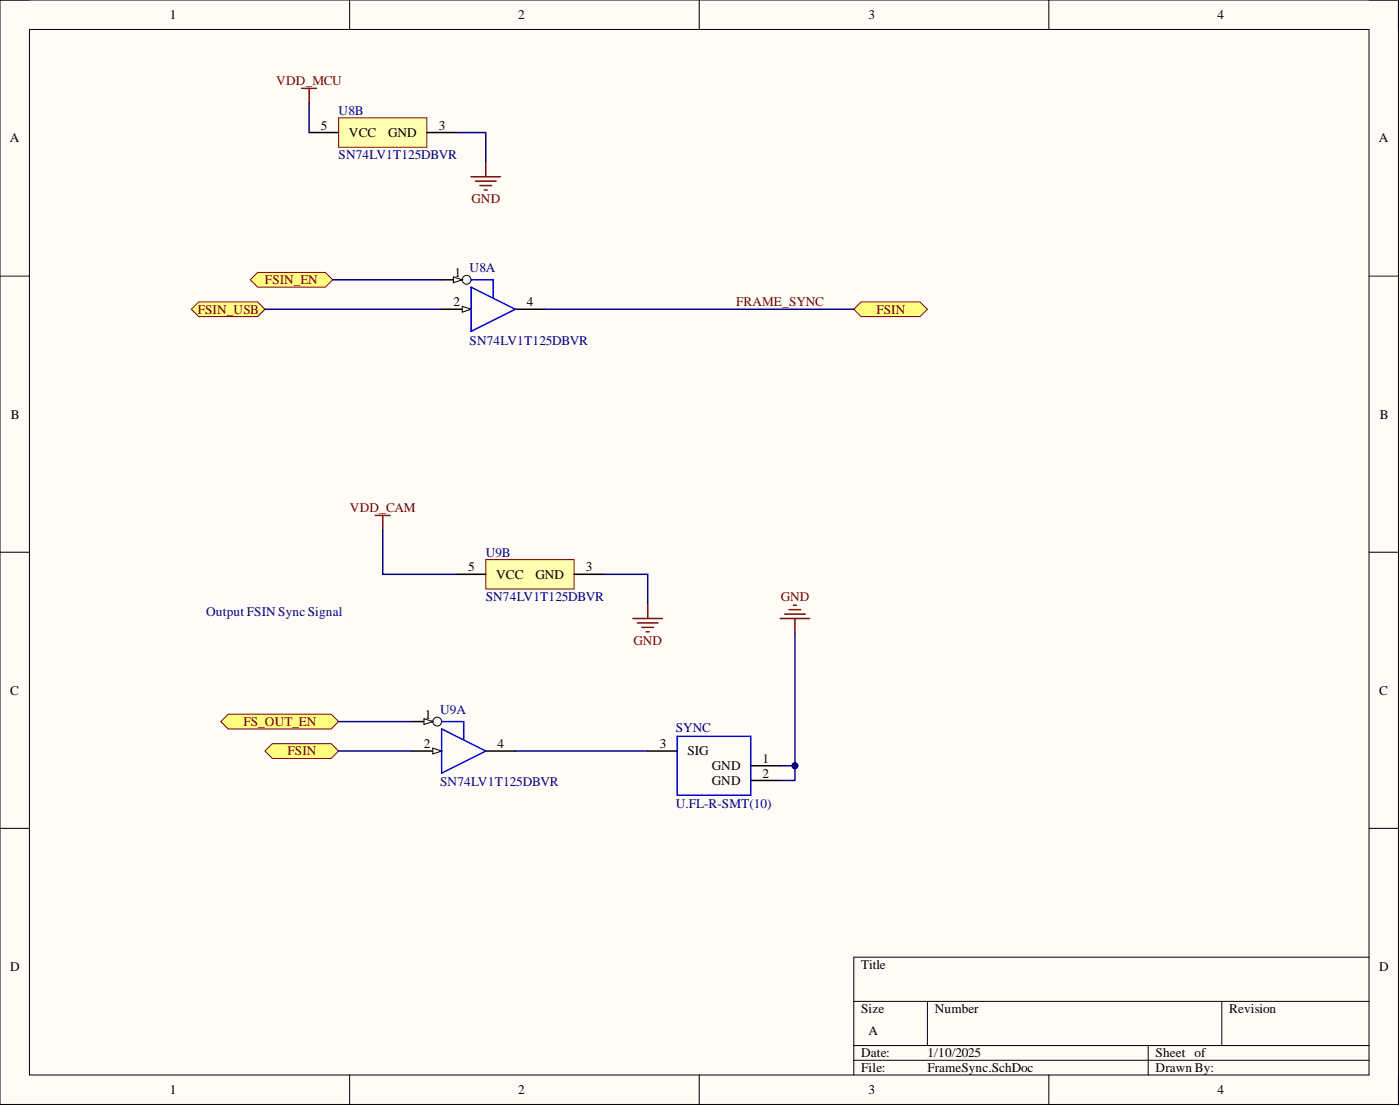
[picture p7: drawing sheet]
<svg xmlns="http://www.w3.org/2000/svg" width="241mm" height="190mm" viewBox="0 0 241 190" stroke-linecap="round" stroke-linejoin="round" font-family="sans-serif">
<path d="M0 0h241v190.2h-241z" fill-rule="evenodd" fill="#fffcf8"/>
<path d="M0 0h241v190.2h-241z" fill="none" stroke="#000" stroke-width=".17"/>
<path d="M5.1 5.1h230.9v180.1h-230.9z" fill-rule="evenodd" fill="#fffcf8"/>
<g fill="none" stroke="#000" stroke-width=".17">
<path d="M0 0h5.1M5.1 5.1h230.9v180.1h-230.9zM60.3 0v5.1M120.5 0v5.1M180.8 0v5.1M236 0h5v5.1M0 47.6h5.1M236 47.6h5M0 95.1h5.1M236 95.1h5M0 142.7h5.1M236 142.7h5"/>
<path d="M147.2 172.5h88.8M159.8 172.5v7.6M210.6 172.5v7.6M236 164.9h-88.8v20.3M60.3 185.2v5M120.5 185.2v5M147.2 180.1h88.8M147.2 182.6h88.8M180.8 185.2v5M197.9 180.1v5.1M241 185.2v5"/>
</g>
<path d="M147.2 53.3l1.2-1.3h10.2l1.2 1.3-1.2 1.2h-10.2z" fill-rule="evenodd" fill="#ffff80"/>
<path d="M147.2 53.3l1.2-1.3h10.2l1.2 1.3-1.2 1.2h-10.2z" fill="none" stroke="#800000" stroke-width=".17"/>
<path d="M52 15.2h2.5M53.3 15.2v2.6" fill="none" stroke="#800000" stroke-width=".25"/>
<path d="M33 53.3l1.3-1.3h10.1l1.3 1.3-1.3 1.2h-10.1z" fill-rule="evenodd" fill="#ffff80"/>
<path d="M33 53.3l1.3-1.3h10.1l1.3 1.3-1.3 1.2h-10.1z" fill="none" stroke="#800000" stroke-width=".17"/>
<path d="M116.7 126.8h12.7v10.2h-12.7z" fill="none" stroke="#00f" stroke-width=".25"/>
<path d="M111.6 129.4h5.1M129.4 131.9h5.1M129.4 134.4h5.1" fill="none" stroke="#000" stroke-width=".25"/>
<path d="M45.7 129.4l1.2-1.3h10.2l1.3 1.3-1.3 1.2h-10.2z" fill-rule="evenodd" fill="#ffff80"/>
<path d="M45.7 129.4l1.2-1.3h10.2l1.3 1.3-1.3 1.2h-10.2z" fill="none" stroke="#800000" stroke-width=".17"/>
<path d="M109.1 106.5h5.1M109.9 107.3h3.5M110.6 108.1h2.1M111.4 108.8h.5M111.6 104v2.5M134.5 106.5h5M135.2 105.8h3.6M136 105h2M136.8 104.2h.5M137 106.5v2.6" fill="none" stroke="#800000" stroke-width=".25"/>
<path d="M38.1 124.3l1.2-1.3h17.8l1.3 1.3-1.3 1.3h-17.8z" fill-rule="evenodd" fill="#ffff80"/>
<path d="M38.1 124.3l1.2-1.3h17.8l1.3 1.3-1.3 1.3h-17.8z" fill="none" stroke="#800000" stroke-width=".17"/>
<path d="M76.1 48.2h5.1M88.8 53.3h5.1" fill="none" stroke="#000" stroke-width=".25"/>
<circle cx="80.4" cy="48.2" r=".76" fill="#f8fcff"/>
<circle cx="80.4" cy="48.2" r=".76" fill="none" stroke="#000" stroke-width=".17"/>
<path d="M78.1 47.7l1.6 .5-1.6 .5z" fill="#f8fcff"/>
<path d="M78.1 47.7l1.6 .5-1.6 .5z" fill="none" stroke="#000" stroke-width=".17"/>
<path d="M76.1 53.3h5.1" fill="none" stroke="#000" stroke-width=".25"/>
<path d="M79.7 52.8l1.5 .5-1.5 .5z" fill="#f8fcff"/>
<path d="M79.7 52.8l1.5 .5-1.5 .5z" fill="none" stroke="#000" stroke-width=".17"/>
<path d="M81.2 49.5l7.6 3.8-7.6 3.8zM81.2 48.2h3.8v3" fill="none" stroke="#00f" stroke-width=".25"/>
<path d="M58.4 20.3h15.2v5.1h-15.2z" fill-rule="evenodd" fill="#ffffb0"/>
<path d="M58.4 20.3h15.2v5.1h-15.2z" fill="none" stroke="#800000" stroke-width=".17"/>
<path d="M53.3 22.8h5.1M73.6 22.8h5.1" fill="none" stroke="#000" stroke-width=".25"/>
<path d="M81.2 30.4h5.1M82 31.2h3.5M82.7 32h2M83.5 32.7h.5M83.7 27.9v2.5" fill="none" stroke="#800000" stroke-width=".25"/>
<path d="M43.1 48.2l1.3-1.3h11.7l1.2 1.3-1.2 1.3h-11.7z" fill-rule="evenodd" fill="#ffff80"/>
<path d="M43.1 48.2l1.3-1.3h11.7l1.2 1.3-1.2 1.3h-11.7z" fill="none" stroke="#800000" stroke-width=".17"/>
<path d="M53.3 17.8v5M45.7 53.3h30.4M134.5 131.9h2.5" fill="none" stroke="#000080" stroke-width=".25"/>
<circle cx="137" cy="131.9" r=".51" fill="#000080"/>
<circle cx="137" cy="131.9" r=".51" fill="none" stroke="#000080" stroke-width=".17"/>
<path d="M137 109.1v25.3h-2.5" fill="none" stroke="#000080" stroke-width=".25"/>
<circle cx="137" cy="131.9" r=".51" fill="#000080"/>
<circle cx="137" cy="131.9" r=".51" fill="none" stroke="#000080" stroke-width=".17"/>
<path d="M78.7 22.8h5v5.1M57.3 48.2h18.8M93.9 53.3h53.3M104 98.9h7.6v5.1M58.4 129.4h12.6M58.4 124.3h12.6M88.8 129.4h22.8" fill="none" stroke="#000080" stroke-width=".25"/>
<path d="M71 124.3h5.1M83.7 129.4h5.1" fill="none" stroke="#000" stroke-width=".25"/>
<circle cx="75.4" cy="124.3" r=".76" fill="#f8fcff"/>
<circle cx="75.4" cy="124.3" r=".76" fill="none" stroke="#000" stroke-width=".17"/>
<path d="M73.1 123.8l1.5 .5-1.5 .5z" fill="#f8fcff"/>
<path d="M73.1 123.8l1.5 .5-1.5 .5z" fill="none" stroke="#000" stroke-width=".17"/>
<path d="M71 129.4h5.1" fill="none" stroke="#000" stroke-width=".25"/>
<path d="M74.6 128.9l1.5 .5-1.5 .5z" fill="#f8fcff"/>
<path d="M74.6 128.9l1.5 .5-1.5 .5z" fill="none" stroke="#000" stroke-width=".17"/>
<path d="M76.1 125.6l7.6 3.8-7.6 3.8zM76.1 124.3h3.8v3" fill="none" stroke="#00f" stroke-width=".25"/>
<path d="M83.7 96.4h15.3v5.1h-15.3z" fill-rule="evenodd" fill="#ffffb0"/>
<path d="M83.7 96.4h15.3v5.1h-15.3z" fill="none" stroke="#800000" stroke-width=".17"/>
<path d="M78.7 98.9h5M99 98.9h5" fill="none" stroke="#000" stroke-width=".25"/>
<path d="M64.7 88.8h2.5M66 88.8v2.5" fill="none" stroke="#800000" stroke-width=".25"/>
<path d="M66 91.3v7.6h12.7" fill="none" stroke="#000080" stroke-width=".25"/>
<g font-size="2.3">
<text x="29.3" y="3.3">1</text>
<text x="89.3" y="3.3">2</text>
<text x="149.7" y="3.3">3</text>
<text x="209.8" y="3.3">4</text>
<text x="55.3" y="22.3">5</text>
<text x="60.1" y="23.6">VCC</text>
<text x="66.9" y="23.6">GND</text>
<text x="75.6" y="22.3">3</text>
<text x="1.7" y="24.5">A</text>
<text x="237.7" y="24.5">A</text>
<text x="78.3" y="47.7">1</text>
<text x="78.1" y="52.8">2</text>
<text x="90.8" y="52.8">4</text>
<text x="1.9" y="72.1">B</text>
<text x="237.8" y="72.1">B</text>
<text x="80.7" y="98.4">5</text>
<text x="85.5" y="99.7">VCC</text>
<text x="92.3" y="99.7">GND</text>
<text x="101" y="98.4">3</text>
<text x="1.8" y="119.6">C</text>
<text x="237.7" y="119.6">C</text>
<text x="73.2" y="123.8">1</text>
<text x="73.1" y="128.9">2</text>
<text x="85.8" y="128.9">4</text>
<text x="113.8" y="128.9">3</text>
<text x="118.5" y="130.1">SIG</text>
<text x="131.4" y="131.4">1</text>
<text x="122.7" y="132.7">GND</text>
<text x="122.7" y="135.2">GND</text>
<text x="131.4" y="133.9">2</text>
<text x="1.8" y="167.2">D</text>
<text x="148.4" y="166.9">Title</text>
<text x="237.7" y="167.2">D</text>
<text x="148.4" y="174.5">Size</text>
<text x="149.7" y="178.3">A</text>
<text x="161.1" y="174.5">Number</text>
<text x="211.9" y="174.5">Revision</text>
<text x="148.4" y="182.1">Date:</text>
<text x="148.4" y="184.7">File:</text>
<text x="159.8" y="182.1">1/10/2025</text>
<text x="159.8" y="184.7">FrameSync.SchDoc</text>
<text x="199.2" y="182.1">Sheet of</text>
<text x="199.2" y="184.7">Drawn By:</text>
<text x="29.3" y="188.5">1</text>
<text x="89.3" y="188.5">2</text>
<text x="149.7" y="188.5">3</text>
<text x="209.8" y="188.5">4</text>
</g>
<g font-size="2.3" fill="#800000">
<text x="47.6" y="14.7">VDD_MCU</text>
<text x="81.3" y="35">GND</text>
<text x="45.7" y="49">FSIN_EN</text>
<text x="126.9" y="52.8">FRAME_SYNC</text>
<text x="34.1" y="54">FSIN_USB</text>
<text x="151" y="54">FSIN</text>
<text x="60.3" y="88.3">VDD_CAM</text>
<text x="134.6" y="103.5">GND</text>
<text x="109.2" y="111.1">GND</text>
<text x="41.9" y="125">FS_OUT_EN</text>
<text x="49.6" y="130.1">FSIN</text>
</g>
<g font-size="2.3" fill="#000080">
<text x="58.4" y="19.8">U8B</text>
<text x="58.4" y="27.4">SN74LV1T125DBVR</text>
<text x="80.9" y="46.9">U8A</text>
<text x="80.9" y="59.4">SN74LV1T125DBVR</text>
<text x="83.7" y="95.9">U9B</text>
<text x="35.5" y="106">Output FSIN Sync Signal</text>
<text x="83.7" y="103.5">SN74LV1T125DBVR</text>
<text x="75.9" y="123">U9A</text>
<text x="116.5" y="126.1">SYNC</text>
<text x="75.9" y="135.4">SN74LV1T125DBVR</text>
<text x="116.5" y="139.3">U.FL-R-SMT(10)</text>
</g>
</svg>
